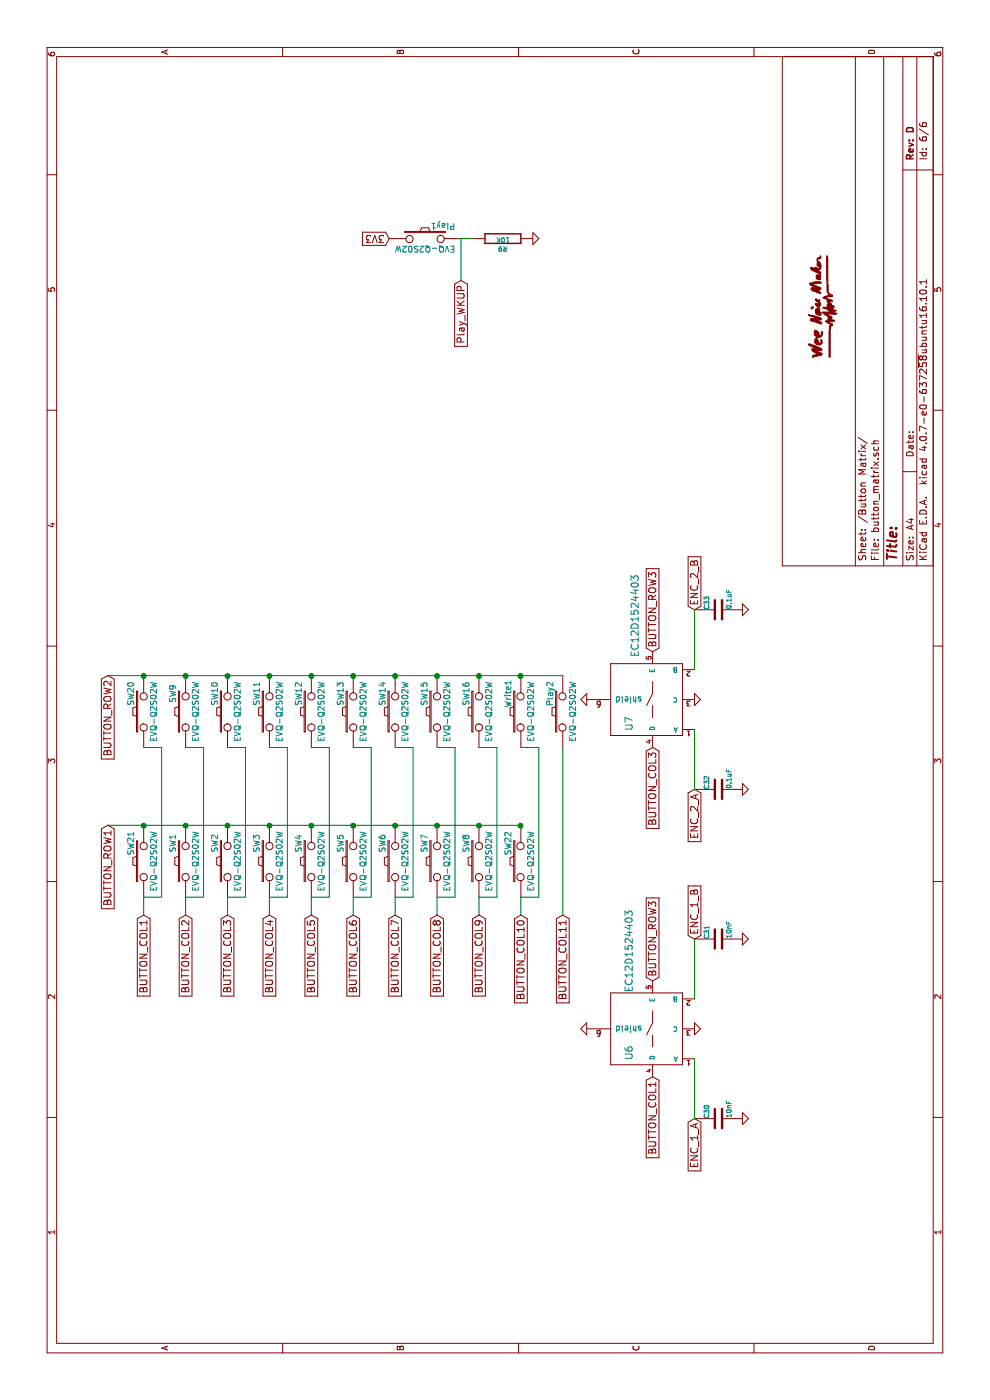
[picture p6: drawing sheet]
EESchema Schematic File Version 2
LIBS:wnm_mk_1-rescue
LIBS:power
LIBS:device
LIBS:transistors
LIBS:conn
LIBS:linear
LIBS:regul
LIBS:74xx
LIBS:cmos4000
LIBS:adc-dac
LIBS:memory
LIBS:xilinx
LIBS:microcontrollers
LIBS:dsp
LIBS:microchip
LIBS:analog_switches
LIBS:motorola
LIBS:texas
LIBS:intel
LIBS:audio
LIBS:interface
LIBS:digital-audio
LIBS:philips
LIBS:display
LIBS:cypress
LIBS:siliconi
LIBS:opto
LIBS:atmel
LIBS:contrib
LIBS:valves
LIBS:74xgxx
LIBS:ac-dc
LIBS:brooktre
LIBS:cmos_ieee
LIBS:dc-dc
LIBS:elec-unifil
LIBS:ftdi
LIBS:gennum
LIBS:graphic
LIBS:logo
LIBS:microchip_pic10mcu
LIBS:microchip_pic12mcu
LIBS:microchip_pic16mcu
LIBS:msp430
LIBS:nxp_armmcu
LIBS:powerint
LIBS:pspice
LIBS:references
LIBS:relays
LIBS:sensors
LIBS:stm8
LIBS:stm32
LIBS:supertex
LIBS:transf
LIBS:ttl_ieee
LIBS:video
LIBS:wee_noise_maker
LIBS:wnm_mk_1-cache
EELAYER 25 0
EELAYER END
$Descr A4 11693 8268
encoding utf-8
Sheet 6 6
Title ""
Date ""
Rev "D"
Comp ""
Comment1 ""
Comment2 ""
Comment3 ""
Comment4 ""
$EndDescr
$Comp
L SW_PUSH Play2
U 1 1
P 5750 4700
F 0 "Play2" H 5900 4810 50  0000 C CNN
F 1 "EVQ-Q2S02W" H 5750 4620 50  0000 C CNN
F 2 "Buttons_Switches_SMD:SW_SPST_B3SL-1002P" H 5750 4700 50  0001 C CNN
F 3 "" H 5750 4700 50  0000 C CNN
	1    5750 4700
	1    0    0    -1  
$EndComp
$Comp
L SW_PUSH SW22
U 1 1
P 4500 4350
F 0 "SW22" H 4650 4460 50  0000 C CNN
F 1 "EVQ-Q2S02W" H 4500 4270 50  0000 C CNN
F 2 "Buttons_Switches_SMD:SW_SPST_B3SL-1002P" H 4500 4350 50  0001 C CNN
F 3 "" H 4500 4350 50  0000 C CNN
	1    4500 4350
	1    0    0    -1  
$EndComp
$Comp
L SW_PUSH SW21
U 1 1
P 4500 1200
F 0 "SW21" H 4650 1310 50  0000 C CNN
F 1 "EVQ-Q2S02W" H 4500 1120 50  0000 C CNN
F 2 "Buttons_Switches_SMD:SW_SPST_B3SL-1002P" H 4500 1200 50  0001 C CNN
F 3 "" H 4500 1200 50  0000 C CNN
	1    4500 1200
	1    0    0    -1  
$EndComp
$Comp
L SW_PUSH SW20
U 1 1
P 5750 1200
F 0 "SW20" H 5900 1310 50  0000 C CNN
F 1 "EVQ-Q2S02W" H 5750 1120 50  0000 C CNN
F 2 "Buttons_Switches_SMD:SW_SPST_B3SL-1002P" H 5750 1200 50  0001 C CNN
F 3 "" H 5750 1200 50  0000 C CNN
	1    5750 1200
	1    0    0    -1  
$EndComp
$Comp
L SW_PUSH Write1
U 1 1
P 5750 4350
F 0 "Write1" H 5900 4460 50  0000 C CNN
F 1 "EVQ-Q2S02W" H 5750 4270 50  0000 C CNN
F 2 "Buttons_Switches_SMD:SW_SPST_B3SL-1002P" H 5750 4350 50  0001 C CNN
F 3 "" H 5750 4350 50  0000 C CNN
	1    5750 4350
	1    0    0    -1  
$EndComp
$Comp
L SW_PUSH SW16
U 1 1
P 5750 4000
F 0 "SW16" H 5900 4110 50  0000 C CNN
F 1 "EVQ-Q2S02W" H 5750 3920 50  0000 C CNN
F 2 "Buttons_Switches_SMD:SW_SPST_B3SL-1002P" H 5750 4000 50  0001 C CNN
F 3 "" H 5750 4000 50  0000 C CNN
	1    5750 4000
	1    0    0    -1  
$EndComp
$Comp
L SW_PUSH SW15
U 1 1
P 5750 3650
F 0 "SW15" H 5900 3760 50  0000 C CNN
F 1 "EVQ-Q2S02W" H 5750 3570 50  0000 C CNN
F 2 "Buttons_Switches_SMD:SW_SPST_B3SL-1002P" H 5750 3650 50  0001 C CNN
F 3 "" H 5750 3650 50  0000 C CNN
	1    5750 3650
	1    0    0    -1  
$EndComp
$Comp
L SW_PUSH SW14
U 1 1
P 5750 3300
F 0 "SW14" H 5900 3410 50  0000 C CNN
F 1 "EVQ-Q2S02W" H 5750 3220 50  0000 C CNN
F 2 "Buttons_Switches_SMD:SW_SPST_B3SL-1002P" H 5750 3300 50  0001 C CNN
F 3 "" H 5750 3300 50  0000 C CNN
	1    5750 3300
	1    0    0    -1  
$EndComp
$Comp
L SW_PUSH SW13
U 1 1
P 5750 2950
F 0 "SW13" H 5900 3060 50  0000 C CNN
F 1 "EVQ-Q2S02W" H 5750 2870 50  0000 C CNN
F 2 "Buttons_Switches_SMD:SW_SPST_B3SL-1002P" H 5750 2950 50  0001 C CNN
F 3 "" H 5750 2950 50  0000 C CNN
	1    5750 2950
	1    0    0    -1  
$EndComp
$Comp
L SW_PUSH SW12
U 1 1
P 5750 2600
F 0 "SW12" H 5900 2710 50  0000 C CNN
F 1 "EVQ-Q2S02W" H 5750 2520 50  0000 C CNN
F 2 "Buttons_Switches_SMD:SW_SPST_B3SL-1002P" H 5750 2600 50  0001 C CNN
F 3 "" H 5750 2600 50  0000 C CNN
	1    5750 2600
	1    0    0    -1  
$EndComp
$Comp
L SW_PUSH SW11
U 1 1
P 5750 2250
F 0 "SW11" H 5900 2360 50  0000 C CNN
F 1 "EVQ-Q2S02W" H 5750 2170 50  0000 C CNN
F 2 "Buttons_Switches_SMD:SW_SPST_B3SL-1002P" H 5750 2250 50  0001 C CNN
F 3 "" H 5750 2250 50  0000 C CNN
	1    5750 2250
	1    0    0    -1  
$EndComp
$Comp
L SW_PUSH SW10
U 1 1
P 5750 1900
F 0 "SW10" H 5900 2010 50  0000 C CNN
F 1 "EVQ-Q2S02W" H 5750 1820 50  0000 C CNN
F 2 "Buttons_Switches_SMD:SW_SPST_B3SL-1002P" H 5750 1900 50  0001 C CNN
F 3 "" H 5750 1900 50  0000 C CNN
	1    5750 1900
	1    0    0    -1  
$EndComp
$Comp
L SW_PUSH SW9
U 1 1
P 5750 1550
F 0 "SW9" H 5900 1660 50  0000 C CNN
F 1 "EVQ-Q2S02W" H 5750 1470 50  0000 C CNN
F 2 "Buttons_Switches_SMD:SW_SPST_B3SL-1002P" H 5750 1550 50  0001 C CNN
F 3 "" H 5750 1550 50  0000 C CNN
	1    5750 1550
	1    0    0    -1  
$EndComp
$Comp
L SW_PUSH SW8
U 1 1
P 4500 4000
F 0 "SW8" H 4650 4110 50  0000 C CNN
F 1 "EVQ-Q2S02W" H 4500 3920 50  0000 C CNN
F 2 "Buttons_Switches_SMD:SW_SPST_B3SL-1002P" H 4500 4000 50  0001 C CNN
F 3 "" H 4500 4000 50  0000 C CNN
	1    4500 4000
	1    0    0    -1  
$EndComp
$Comp
L SW_PUSH SW7
U 1 1
P 4500 3650
F 0 "SW7" H 4650 3760 50  0000 C CNN
F 1 "EVQ-Q2S02W" H 4500 3570 50  0000 C CNN
F 2 "Buttons_Switches_SMD:SW_SPST_B3SL-1002P" H 4500 3650 50  0001 C CNN
F 3 "" H 4500 3650 50  0000 C CNN
	1    4500 3650
	1    0    0    -1  
$EndComp
$Comp
L SW_PUSH SW6
U 1 1
P 4500 3300
F 0 "SW6" H 4650 3410 50  0000 C CNN
F 1 "EVQ-Q2S02W" H 4500 3220 50  0000 C CNN
F 2 "Buttons_Switches_SMD:SW_SPST_B3SL-1002P" H 4500 3300 50  0001 C CNN
F 3 "" H 4500 3300 50  0000 C CNN
	1    4500 3300
	1    0    0    -1  
$EndComp
$Comp
L SW_PUSH SW5
U 1 1
P 4500 2950
F 0 "SW5" H 4650 3060 50  0000 C CNN
F 1 "EVQ-Q2S02W" H 4500 2870 50  0000 C CNN
F 2 "Buttons_Switches_SMD:SW_SPST_B3SL-1002P" H 4500 2950 50  0001 C CNN
F 3 "" H 4500 2950 50  0000 C CNN
	1    4500 2950
	1    0    0    -1  
$EndComp
$Comp
L SW_PUSH SW4
U 1 1
P 4500 2600
F 0 "SW4" H 4650 2710 50  0000 C CNN
F 1 "EVQ-Q2S02W" H 4500 2520 50  0000 C CNN
F 2 "Buttons_Switches_SMD:SW_SPST_B3SL-1002P" H 4500 2600 50  0001 C CNN
F 3 "" H 4500 2600 50  0000 C CNN
	1    4500 2600
	1    0    0    -1  
$EndComp
$Comp
L SW_PUSH SW3
U 1 1
P 4500 2250
F 0 "SW3" H 4650 2360 50  0000 C CNN
F 1 "EVQ-Q2S02W" H 4500 2170 50  0000 C CNN
F 2 "Buttons_Switches_SMD:SW_SPST_B3SL-1002P" H 4500 2250 50  0001 C CNN
F 3 "" H 4500 2250 50  0000 C CNN
	1    4500 2250
	1    0    0    -1  
$EndComp
$Comp
L SW_PUSH SW2
U 1 1
P 4500 1900
F 0 "SW2" H 4650 2010 50  0000 C CNN
F 1 "EVQ-Q2S02W" H 4500 1820 50  0000 C CNN
F 2 "Buttons_Switches_SMD:SW_SPST_B3SL-1002P" H 4500 1900 50  0001 C CNN
F 3 "" H 4500 1900 50  0000 C CNN
	1    4500 1900
	1    0    0    -1  
$EndComp
$Comp
L SW_PUSH SW1
U 1 1
P 4500 1550
F 0 "SW1" H 4650 1660 50  0000 C CNN
F 1 "EVQ-Q2S02W" H 4500 1470 50  0000 C CNN
F 2 "Buttons_Switches_SMD:SW_SPST_B3SL-1002P" H 4500 1550 50  0001 C CNN
F 3 "" H 4500 1550 50  0000 C CNN
	1    4500 1550
	1    0    0    -1  
$EndComp
$Comp
L SW_PUSH Play1
U 1 1
P 9700 3550
F 0 "Play1" H 9850 3660 50  0000 C CNN
F 1 "EVQ-Q2S02W" H 9700 3470 50  0000 C CNN
F 2 "Buttons_Switches_SMD:SW_SPST_B3SL-1002P" H 9700 3550 50  0001 C CNN
F 3 "" H 9700 3550 50  0000 C CNN
	1    9700 3550
	0    1    1    0   
$EndComp
Text GLabel 9350 3850 0    60   Input ~ 0
Play_WKUP
$Comp
L R-RESCUE-wnm_mk_1 R9
U 1 1
P 9700 4200
F 0 "R9" V 9780 4200 40  0000 C CNN
F 1 "10K" V 9707 4201 40  0000 C CNN
F 2 "Resistors_SMD:R_0805" V 9630 4200 30  0001 C CNN
F 3 "" H 9700 4200 30  0000 C CNN
	1    9700 4200
	-1   0    0    1   
$EndComp
$Comp
L GND-RESCUE-wnm_mk_1 #PWR034
U 1 1
P 9700 4450
F 0 "#PWR034" H 9700 4450 30  0001 C CNN
F 1 "GND" H 9700 4380 30  0001 C CNN
F 2 "" H 9700 4450 60  0001 C CNN
F 3 "" H 9700 4450 60  0001 C CNN
	1    9700 4450
	1    0    0    -1  
$EndComp
Text GLabel 9700 3250 1    60   Input ~ 0
3V3
Connection ~ 4800 4350
Connection ~ 6050 4350
Connection ~ 6050 1900
Connection ~ 6050 2250
Connection ~ 6050 2600
Connection ~ 6050 2950
Connection ~ 6050 3300
Connection ~ 6050 3650
Connection ~ 6050 4000
Connection ~ 4800 1900
Connection ~ 4800 2250
Connection ~ 4800 2600
Connection ~ 4800 2950
Connection ~ 4800 3300
Connection ~ 4800 3650
Connection ~ 4800 4000
Wire Wire Line
	9350 3850 9700 3850
Wire Wire Line
	9700 3850 9700 3950
Connection ~ 6050 1550
Connection ~ 4800 1550
Wire Wire Line
	5450 1200 5450 1350
Wire Wire Line
	5450 1350 4200 1350
Wire Wire Line
	4200 1350 4200 1200
Wire Wire Line
	5450 1550 5450 1700
Wire Wire Line
	5450 1700 4200 1700
Wire Wire Line
	4200 1700 4200 1550
Wire Wire Line
	5450 1900 5450 2050
Wire Wire Line
	5450 2050 4200 2050
Wire Wire Line
	4200 2050 4200 1900
Wire Wire Line
	5450 2250 5450 2400
Wire Wire Line
	5450 2400 4200 2400
Wire Wire Line
	4200 2400 4200 2250
Wire Wire Line
	5450 2600 5450 2750
Wire Wire Line
	5450 2750 4200 2750
Wire Wire Line
	4200 2750 4200 2600
Wire Wire Line
	5450 2950 5450 3100
Wire Wire Line
	5450 3100 4200 3100
Wire Wire Line
	4200 3100 4200 2950
Wire Wire Line
	5450 3300 5450 3450
Wire Wire Line
	5450 3450 4200 3450
Wire Wire Line
	4200 3450 4200 3300
Wire Wire Line
	5450 3650 5450 3800
Wire Wire Line
	5450 3800 4200 3800
Wire Wire Line
	4200 3800 4200 3650
Wire Wire Line
	5450 4000 5450 4150
Wire Wire Line
	5450 4150 4200 4150
Wire Wire Line
	4200 4150 4200 4000
Wire Wire Line
	5450 4350 5450 4500
Wire Wire Line
	5450 4500 4200 4500
Wire Wire Line
	4200 4500 4200 4350
Wire Wire Line
	4800 4350 4800 900 
Wire Wire Line
	6050 4700 6050 900 
Text GLabel 4800 900  0    60   Input ~ 0
BUTTON_ROW1
Text GLabel 6050 900  0    60   Input ~ 0
BUTTON_ROW2
Wire Wire Line
	4200 1200 4050 1200
Wire Wire Line
	4200 1550 4050 1550
Wire Wire Line
	4200 1900 4050 1900
Wire Wire Line
	4200 2250 4050 2250
Wire Wire Line
	4200 2600 4050 2600
Wire Wire Line
	4200 2950 4050 2950
Wire Wire Line
	4200 3300 4050 3300
Wire Wire Line
	4200 3650 4050 3650
Wire Wire Line
	4200 4000 4050 4000
Wire Wire Line
	4200 4350 4050 4350
Text GLabel 4050 1200 0    60   Input ~ 0
BUTTON_COL1
Text GLabel 4050 1550 0    60   Input ~ 0
BUTTON_COL2
Text GLabel 4050 1900 0    60   Input ~ 0
BUTTON_COL3
Text GLabel 4050 2250 0    60   Input ~ 0
BUTTON_COL4
Text GLabel 4050 2600 0    60   Input ~ 0
BUTTON_COL5
Text GLabel 4050 2950 0    60   Input ~ 0
BUTTON_COL6
Text GLabel 4050 3300 0    60   Input ~ 0
BUTTON_COL7
Text GLabel 4050 3650 0    60   Input ~ 0
BUTTON_COL8
Text GLabel 4050 4000 0    60   Input ~ 0
BUTTON_COL9
Text GLabel 4050 4350 0    60   Input ~ 0
BUTTON_COL10
Text GLabel 4050 4700 0    60   Input ~ 0
BUTTON_COL11
$Comp
L encoder_and_switch U6
U 1 1
P 3100 5100
F 0 "U6" H 2900 4950 60  0000 C CNN
F 1 "EC12D1524403" H 3750 4950 60  0000 C CNN
F 2 "POSS:encoder_EC12D" H 3100 5100 60  0001 C CNN
F 3 "" H 3100 5100 60  0001 C CNN
	1    3100 5100
	1    0    0    -1  
$EndComp
$Comp
L encoder_and_switch U7
U 1 1
P 5850 5100
F 0 "U7" H 5650 4950 60  0000 C CNN
F 1 "EC12D1524403" H 6550 4900 60  0000 C CNN
F 2 "POSS:encoder_EC12D" H 5850 5100 60  0001 C CNN
F 3 "" H 5850 5100 60  0001 C CNN
	1    5850 5100
	1    0    0    -1  
$EndComp
Text GLabel 2350 5800 0    60   Input ~ 0
ENC_1_A
Text GLabel 3850 5800 2    60   Input ~ 0
ENC_1_B
$Comp
L GND-RESCUE-wnm_mk_1 #PWR035
U 1 1
P 5850 5800
F 0 "#PWR035" H 5850 5800 30  0001 C CNN
F 1 "GND" H 5850 5730 30  0001 C CNN
F 2 "" H 5850 5800 60  0001 C CNN
F 3 "" H 5850 5800 60  0001 C CNN
	1    5850 5800
	1    0    0    -1  
$EndComp
$Comp
L GND-RESCUE-wnm_mk_1 #PWR036
U 1 1
P 3100 5800
F 0 "#PWR036" H 3100 5800 30  0001 C CNN
F 1 "GND" H 3100 5730 30  0001 C CNN
F 2 "" H 3100 5800 60  0001 C CNN
F 3 "" H 3100 5800 60  0001 C CNN
	1    3100 5800
	1    0    0    -1  
$EndComp
$Comp
L C-RESCUE-wnm_mk_1 C30
U 1 1
P 2350 6000
F 0 "C30" H 2350 6100 40  0000 L CNN
F 1 "10nF" H 2356 5915 40  0000 L CNN
F 2 "Capacitors_SMD:C_0805" H 2388 5850 30  0001 C CNN
F 3 "" H 2350 6000 60  0000 C CNN
	1    2350 6000
	1    0    0    -1  
$EndComp
$Comp
L GND-RESCUE-wnm_mk_1 #PWR037
U 1 1
P 2350 6200
F 0 "#PWR037" H 2350 6200 30  0001 C CNN
F 1 "GND" H 2350 6130 30  0001 C CNN
F 2 "" H 2350 6200 60  0001 C CNN
F 3 "" H 2350 6200 60  0001 C CNN
	1    2350 6200
	1    0    0    -1  
$EndComp
$Comp
L C-RESCUE-wnm_mk_1 C31
U 1 1
P 3850 6000
F 0 "C31" H 3850 6100 40  0000 L CNN
F 1 "10nF" H 3856 5915 40  0000 L CNN
F 2 "Capacitors_SMD:C_0805" H 3888 5850 30  0001 C CNN
F 3 "" H 3850 6000 60  0000 C CNN
	1    3850 6000
	1    0    0    -1  
$EndComp
$Comp
L GND-RESCUE-wnm_mk_1 #PWR038
U 1 1
P 3850 6200
F 0 "#PWR038" H 3850 6200 30  0001 C CNN
F 1 "GND" H 3850 6130 30  0001 C CNN
F 2 "" H 3850 6200 60  0001 C CNN
F 3 "" H 3850 6200 60  0001 C CNN
	1    3850 6200
	1    0    0    -1  
$EndComp
Text GLabel 6600 5800 2    60   Input ~ 0
ENC_2_B
$Comp
L C-RESCUE-wnm_mk_1 C33
U 1 1
P 6600 6000
F 0 "C33" H 6600 6100 40  0000 L CNN
F 1 "0.1uF" H 6606 5915 40  0000 L CNN
F 2 "Capacitors_SMD:C_0805" H 6638 5850 30  0001 C CNN
F 3 "" H 6600 6000 60  0000 C CNN
	1    6600 6000
	1    0    0    -1  
$EndComp
$Comp
L GND-RESCUE-wnm_mk_1 #PWR039
U 1 1
P 6600 6200
F 0 "#PWR039" H 6600 6200 30  0001 C CNN
F 1 "GND" H 6600 6130 30  0001 C CNN
F 2 "" H 6600 6200 60  0001 C CNN
F 3 "" H 6600 6200 60  0001 C CNN
	1    6600 6200
	1    0    0    -1  
$EndComp
Text GLabel 5100 5800 0    60   Input ~ 0
ENC_2_A
$Comp
L C-RESCUE-wnm_mk_1 C32
U 1 1
P 5100 6000
F 0 "C32" H 5100 6100 40  0000 L CNN
F 1 "0.1uF" H 5106 5915 40  0000 L CNN
F 2 "Capacitors_SMD:C_0805" H 5138 5850 30  0001 C CNN
F 3 "" H 5100 6000 60  0000 C CNN
	1    5100 6000
	1    0    0    -1  
$EndComp
$Comp
L GND-RESCUE-wnm_mk_1 #PWR040
U 1 1
P 5100 6200
F 0 "#PWR040" H 5100 6200 30  0001 C CNN
F 1 "GND" H 5100 6130 30  0001 C CNN
F 2 "" H 5100 6200 60  0001 C CNN
F 3 "" H 5100 6200 60  0001 C CNN
	1    5100 6200
	1    0    0    -1  
$EndComp
Text GLabel 2700 5450 0    60   Input ~ 0
BUTTON_COL1
Text GLabel 5450 5450 0    60   Input ~ 0
BUTTON_COL3
Text GLabel 3500 5450 2    60   Input ~ 0
BUTTON_ROW3
Text GLabel 6250 5450 2    60   Input ~ 0
BUTTON_ROW3
Connection ~ 4800 1200
Connection ~ 6050 1200
Wire Wire Line
	5450 4700 4050 4700
$Comp
L GND-RESCUE-wnm_mk_1 #PWR041
U 1 1
P 3100 4900
F 0 "#PWR041" H 3100 4900 30  0001 C CNN
F 1 "GND" H 3100 4830 30  0001 C CNN
F 2 "" H 3100 4900 60  0001 C CNN
F 3 "" H 3100 4900 60  0001 C CNN
	1    3100 4900
	-1   0    0    1   
$EndComp
$Comp
L GND-RESCUE-wnm_mk_1 #PWR042
U 1 1
P 5850 4900
F 0 "#PWR042" H 5850 4900 30  0001 C CNN
F 1 "GND" H 5850 4830 30  0001 C CNN
F 2 "" H 5850 4900 60  0001 C CNN
F 3 "" H 5850 4900 60  0001 C CNN
	1    5850 4900
	-1   0    0    1   
$EndComp
Wire Wire Line
	6100 5800 6600 5800
Wire Wire Line
	5600 5800 5100 5800
Wire Wire Line
	3850 5800 3350 5800
Wire Wire Line
	2850 5800 2350 5800
$EndSCHEMATC
